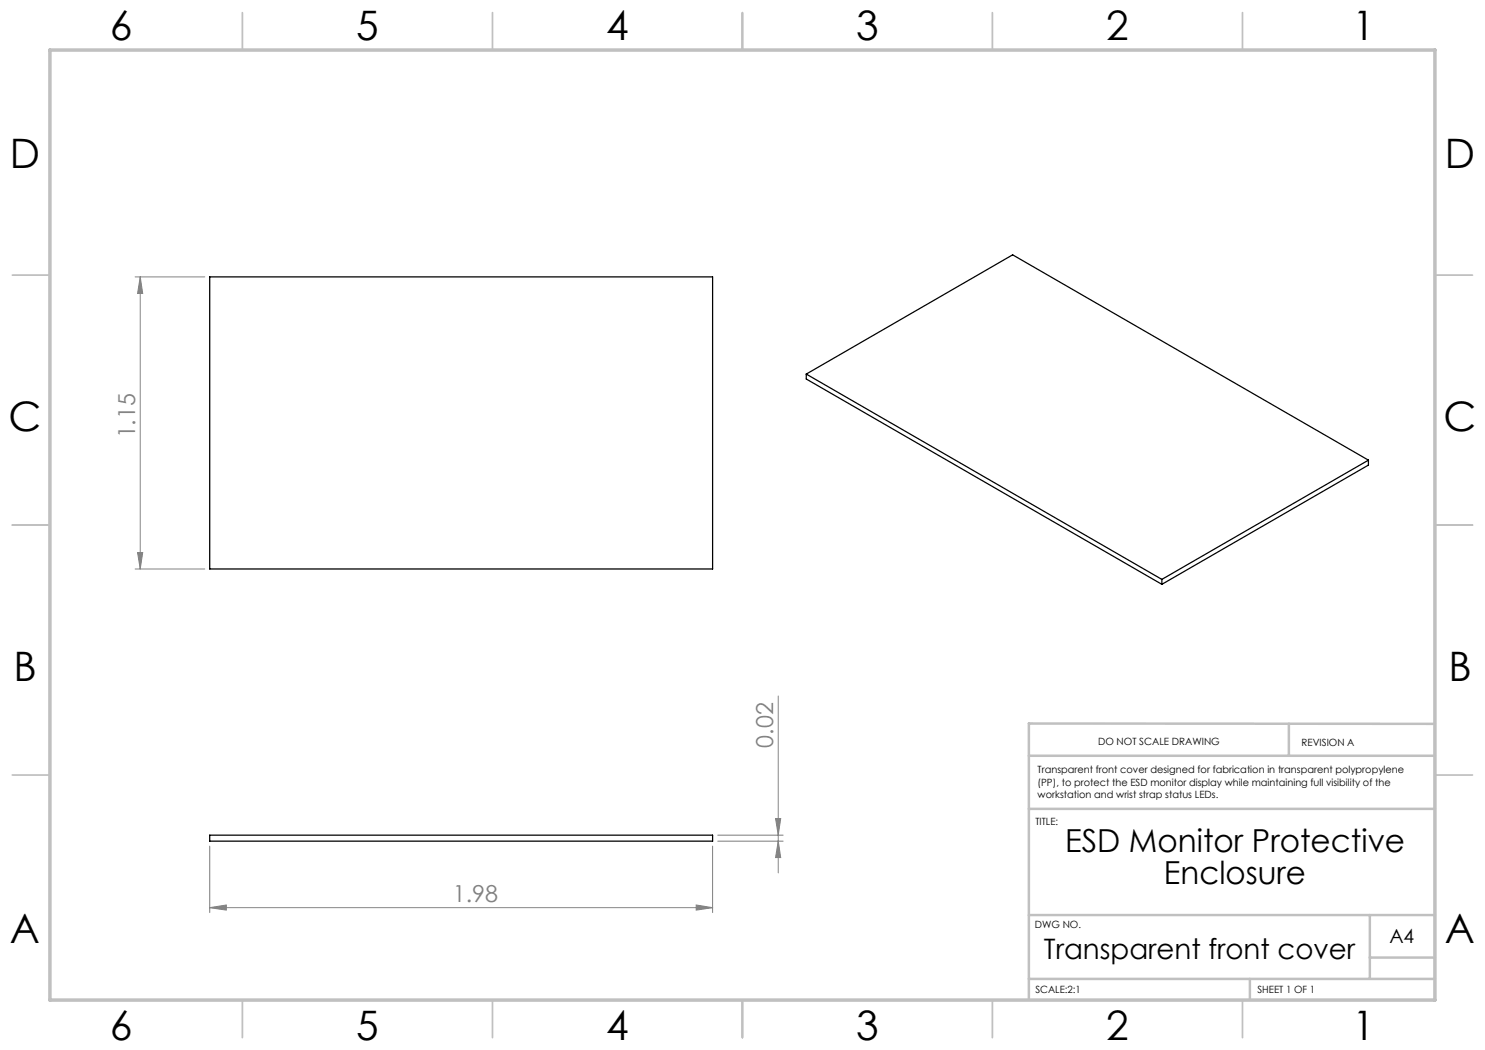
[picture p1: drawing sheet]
<svg xmlns="http://www.w3.org/2000/svg" width="297mm" height="210mm" viewBox="0 0 297 210" stroke-linecap="round" stroke-linejoin="round" font-family="sans-serif">
<path d="M41.9 55.4h100.6v58.4h-100.6zM161.3 74.8v1l71.1 41.1M161.3 74.8l71.1 41.1M161.3 74.8l41.2-23.8 71.2 41M273.7 92l-41.3 23.9M273.7 92v1l-41.3 23.9M232.4 115.9v1M41.9 167h100.6v1.2h-100.6z" fill="none" stroke="#000" stroke-width=".25"/>
<g fill="none" stroke="#808080" stroke-width=".2">
<path d="M27 55.4h14M28 55.4l.5 3.3h-1zM28 55.4v58.4M27 113.8h14M27.5 110.5h1l-.5 3.3zM155.6 139.2v35.4M41.9 169.2v13.3M142.5 169.2v13.3M143.5 167h13.1M143.5 168.2h13.1M155.1 163.7h1l-.5 3.3zM155.6 168.2l.5 3.3h-1z"/>
<path d="M41.9 181.5l3.4-.5v1zM41.9 181.5h100.6M139.2 181l3.3 .5-3.3 .5z"/>
</g>
<g fill="none" stroke="#c0c0c0" stroke-width=".35">
<path d="M48.5 2.5v7.5M98.5 2.5v7.5M148.5 2.5v7.5M198.5 2.5v7.5M248.5 2.5v7.5M2.5 55h7.5M287 55h7.5M2.5 105h7.5M287 105h7.5M2.5 155h7.5M287 155h7.5M48.5 200v7.5"/>
<path d="M98.5 200v7.5M148.5 200v7.5M198.5 200v7.5M248.5 200v7.5"/>
</g>
<path d="M205.8 151.2h81.2M257.8 144.8v6.4M287 144.8l-81.2-.1v55.3M205.8 161.8h81.2M205.8 195.8h81.2M205.8 183h81.2M250 195.8v4.2M274 183v12.8M274 191.5h13" fill="none" stroke="#c0c0c0" stroke-width=".5"/>
<path d="M10 10h277v190h-277z" fill="none" stroke="#c0c0c0" stroke-width=".7"/>
<g fill="#808080">
<path d="M41.9 181.5l3.4-.5v1zM139.2 181l3.3 .5-3.3 .5z"/>
<path d="M27.5 110.5h1l-.5 3.3zM28 55.4l.5 3.3h-1z"/>
<path d="M155.1 163.7h1l-.5 3.3zM155.6 168.2l.5 3.3h-1z"/>
</g>
<g font-size="8.1">
<text x="22" y="8">6</text>
<text x="71.2" y="8">5</text>
<text x="121.2" y="8">4</text>
<text x="171.2" y="8">3</text>
<text x="221.2" y="8">2</text>
<text x="270.5" y="8">1</text>
<text x="2" y="33.6">D</text>
<text x="289" y="33.6">D</text>
<text x="1.7" y="86.1">C</text>
<text x="288.7" y="86.1">C</text>
<text x="2.7" y="136.1">B</text>
<text x="289.7" y="136.1">B</text>
<text x="2" y="188.6">A</text>
<text x="289" y="188.6">A</text>
<text x="22" y="208">6</text>
<text x="71.2" y="208">5</text>
<text x="121.2" y="208">4</text>
<text x="171.2" y="208">3</text>
<text x="221.2" y="208">2</text>
<text x="270.5" y="208">1</text>
</g>
<g font-size="6.3">
<text x="213" y="170.5">ESD Monitor Protective</text>
<text x="232.8" y="176.8">Enclosure</text>
</g>
<text font-size="5.6" x="208.8" y="191.7">Transparent front cover</text>
<g font-size="4.7" fill="#808080">
<text x="27" y="87.7" transform="rotate(-90 27 87.7)">1.15</text>
<text x="154.6" y="149.5" transform="rotate(-90 154.6 149.5)">0.02</text>
<text x="90.6" y="180.5">1.98</text>
</g>
<text font-size="3.9" x="277.9" y="188.5">A4</text>
<g font-size="2">
<text x="219.6" y="149">DO NOT SCALE DRAWING</text>
<text x="260.3" y="149.2">REVISION A</text>
<text x="207.5" y="154.6">Transparent front cover designed for fabrication in transparent polypropylene</text>
<text x="207.5" y="157.1">(PP), to protect the ESD monitor display while maintaining full visibility of the</text>
<text x="207.5" y="159.6">workstation and wrist strap status LEDs.</text>
<text x="207.1" y="164.9">TITLE:</text>
<text x="207" y="185.5">DWG NO.</text>
<text x="207.1" y="198.6">SCALE:2:1</text>
<text x="251.5" y="198.6">SHEET 1 OF 1</text>
</g>
</svg>
